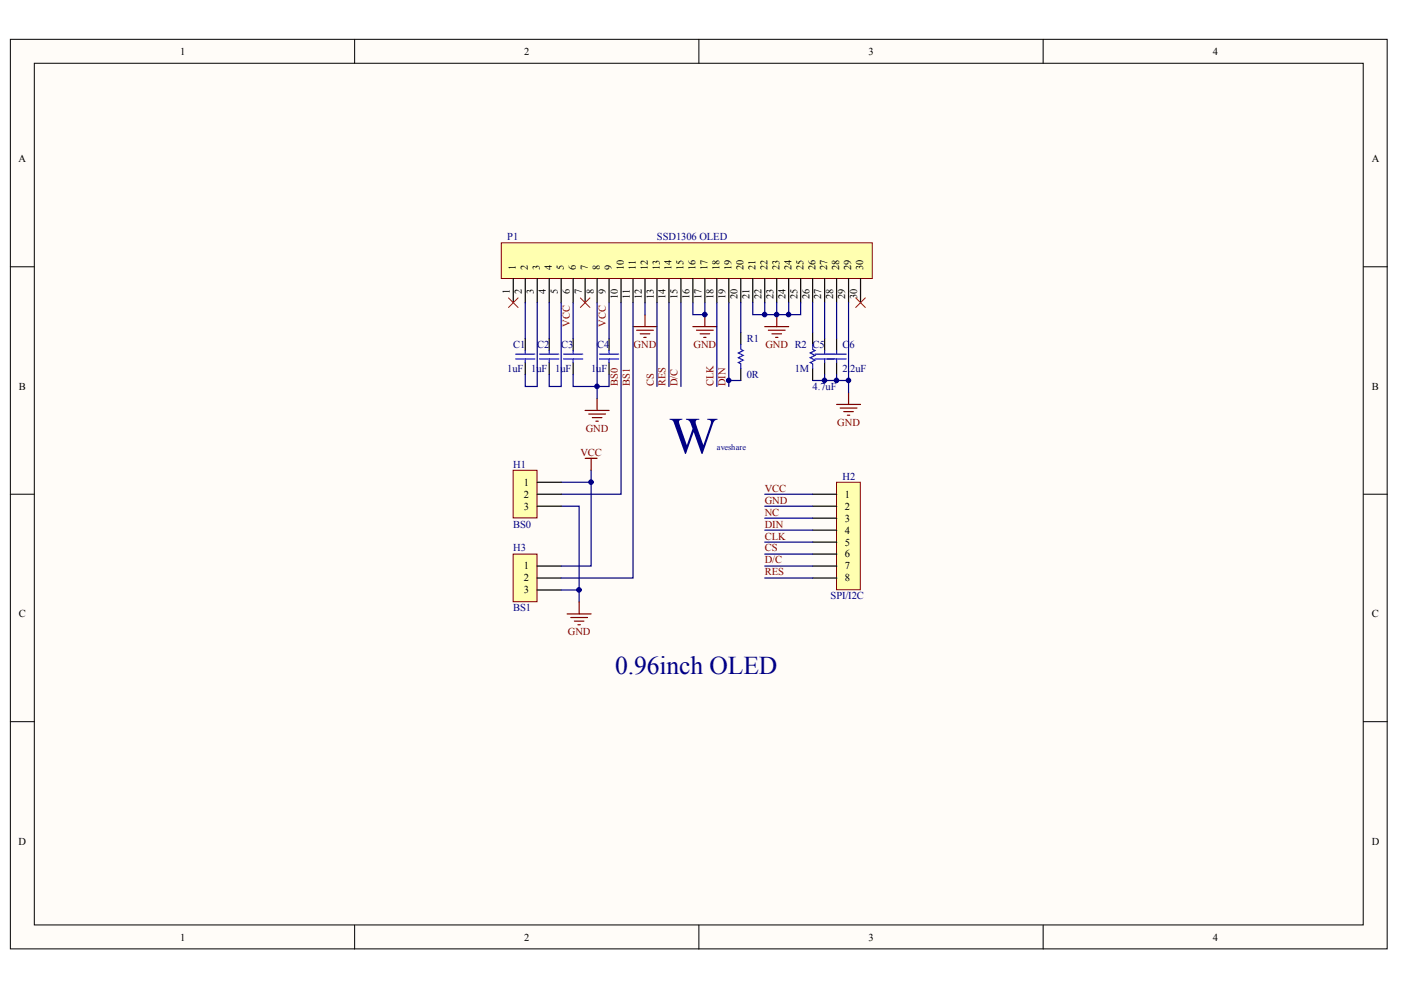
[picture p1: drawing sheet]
<svg xmlns="http://www.w3.org/2000/svg" width="297mm" height="210mm" viewBox="0 0 297 210" stroke-linecap="round" stroke-linejoin="round" font-family="sans-serif">
<g fill="#fffcf8" stroke="#000" stroke-width=".21">
<path d="M2.2 8.3h291.9v192.9h-291.9z"/>
<path d="M7.3 13.4h281.7v182.7h-281.7z"/>
</g>
<path d="M75.2 8.3v5.1M148.2 8.3v5.1M221.2 8.3v5.1M2.2 56.6h5.1M289.1 56.6h5.1M2.2 104.8h5.1M289.1 104.8h5.1M2.2 153h5.1M289.1 153h5.1M75.2 196.2v5M148.2 196.2v5M221.2 196.2v5" fill="none" stroke="#000" stroke-width=".21"/>
<path d="M106.3 51.5h78.6v7.6h-78.6z" fill="#ffffb0" stroke="#800000" stroke-width=".21"/>
<g fill="none" stroke="#000" stroke-width=".25">
<path d="M108.8 59.1v5.1M111.4 59.1v5.1M113.9 59.1v5.1M116.4 59.1v5.1M119 59.1v5.1M121.5 59.1v5.1M124.1 59.1v5.1M126.6 59.1v5.1M129.1 59.1v5.1M131.7 59.1v5.1M134.2 59.1v5.1M136.8 59.1v5.1"/>
<path d="M139.3 59.1v5.1M141.8 59.1v5.1M144.4 59.1v5.1M146.9 59.1v5.1M149.4 59.1v5.1M152 59.1v5.1M154.5 59.1v5.1M157.1 59.1v5.1M159.6 59.1v5.1M162.1 59.1v5.1M164.7 59.1v5.1M167.2 59.1v5.1"/>
<path d="M169.8 59.1v5.1M172.3 59.1v5.1M174.8 59.1v5.1M177.4 59.1v5.1M179.9 59.1v5.1M182.5 59.1v5.1M111.4 71.8v2.5M111.4 76.9v2.5M116.4 71.8v2.5M116.4 76.9v2.5M121.5 71.8v2.5M121.5 76.9v2.5"/>
<path d="M129.1 71.8v2.5M129.1 76.9v2.5M157.1 70.5v2.6M157.1 78.1v2.6M172.3 70.5v2.6M172.3 78.1v2.6M174.8 71.8v2.5M174.8 76.9v2.5M177.4 71.8v2.5M177.4 76.9v2.5"/>
</g>
<g fill="none" stroke="#00f" stroke-width=".25">
<path d="M109.3 75.1h4.1M109.3 76.1h4.1M111.4 74.3v.8M111.4 76.1v.8M114.4 75.1h4.1M114.4 76.1h4.1M116.4 74.3v.8M116.4 76.1v.8M119.5 75.1h4.1M119.5 76.1h4.1M121.5 74.3v.8M121.5 76.1v.8"/>
<path d="M127.1 75.1h4.1M127.1 76.1h4.1M129.1 74.3v.8M129.1 76.1v.8M157.1 73.1v1l.5 .2-1 .5 1 .5-1 .6 1 .5-1 .5 .5 .2v1M172.3 73.1v1l.5 .2-1 .5 1 .5-1 .6 1 .5-1 .5 .5 .2v1M172.8 75.1h6.6M172.8 76.1h6.6M174.8 74.3v.8M174.8 76.1v.8M177.4 74.3v.8M177.4 76.1v.8"/>
</g>
<g fill="none" stroke="#000080" stroke-width=".25">
<path d="M111.4 64.2v7.6M113.9 64.2v17.7h-2.5v-2.5M116.4 64.2v7.6M119 64.2v17.7h-2.6v-2.5M121.5 64.2v7.6M126.6 64.2v17.7h-5.1v-2.5M129.1 79.4v2.5h-2.5v2.6M129.1 64.2v7.6M141.8 64.2v17.7M144.4 64.2v17.7M146.9 64.2v2.5h2.5v-2.5M152 64.2v17.7"/>
<path d="M154.5 64.2v17.7M157.1 64.2v6.3M159.6 64.2v2.5h10.2v-2.5M162.1 64.2v2.5M164.7 64.2v2.5M167.2 64.2v2.5M172.3 64.2v6.3M174.8 64.2v7.6M174.8 79.4v1.3M177.4 64.2v7.6M177.4 79.4v1.3M179.9 64.2v16.5h-7.6"/>
<path d="M154.5 80.7h2.6M179.9 80.7v2.5"/>
</g>
<g fill="none" stroke="#800000" stroke-width=".25">
<path d="M134.2 69.3h5.1M135 70h3.5M135.7 70.8h2.1M136.5 71.5h.5M136.8 66.7v2.6M146.9 69.3h5.1M147.7 70h3.5M148.4 70.8h2.1M149.2 71.5h.5M149.4 66.7v2.6M162.1 69.3h5.1M162.9 70h3.6"/>
<path d="M163.7 70.8h2M164.4 71.5h.5M164.7 66.7v2.6M124.1 87h5M124.8 87.8h3.6M125.6 88.5h2M126.3 89.3h.6M126.6 84.5v2.5M177.4 85.8h5.1M178.1 86.5h3.6M178.9 87.3h2M179.7 88h.5"/>
<path d="M179.9 83.2v2.6"/>
</g>
<path d="M108.8 117.5h5.1v10.1h-5.1z" fill="#ffffb0" stroke="#800000" stroke-width=".21"/>
<path d="M113.9 120h5.1M113.9 122.6h5.1M113.9 125.1h5.1" fill="none" stroke="#000" stroke-width=".25"/>
<path d="M131.7 64.2v40.6h-12.7M134.2 64.2v58.4h-15.2M125.3 99.7v20.3h-6.3M119 107.3h3.8v20.3M119 102.2h6.3M119 125.1h3.8" fill="none" stroke="#000080" stroke-width=".25"/>
<path d="M124.1 97.2h2.5M125.3 97.2v2.5M120.3 130.2h5M121 130.9h3.6M121.8 131.7h2M122.5 132.5h.5M122.8 127.6v2.6" fill="none" stroke="#800000" stroke-width=".25"/>
<path d="M107.8 63.2l2 2M109.8 63.2l-2 2M123 63.2l2.1 2M125.1 63.2l-2.1 2M181.4 63.2l2.1 2M183.5 63.2l-2.1 2" fill="none" stroke="#f00" stroke-width=".21"/>
<path d="M177.4 102.2h5v22.8h-5z" fill="#ffffb0" stroke="#800000" stroke-width=".21"/>
<path d="M172.3 104.8h5.1M172.3 107.3h5.1M172.3 109.9h5.1M172.3 112.4h5.1M172.3 114.9h5.1M172.3 117.5h5.1M172.3 120h5.1M172.3 122.6h5.1" fill="none" stroke="#000" stroke-width=".25"/>
<path d="M136.8 64.2v2.5M139.3 64.2v17.7M162.1 117.5h10.2M162.1 114.9h10.2M162.1 112.4h10.2M162.1 109.9h10.2M162.1 107.3h10.2M162.1 104.8h10.2M162.1 122.6h10.2M162.1 120h10.2" fill="none" stroke="#000080" stroke-width=".25"/>
<path d="M108.8 99.7h5.1v10.1h-5.1z" fill="#ffffb0" stroke="#800000" stroke-width=".21"/>
<path d="M113.9 102.2h5.1M113.9 104.8h5.1M113.9 107.3h5.1" fill="none" stroke="#000" stroke-width=".25"/>
<g fill="#000080" stroke="#000080" stroke-width=".21">
<circle cx="122.8" cy="125.1" r=".49"/>
<circle cx="125.3" cy="102.2" r=".48"/>
<circle cx="126.6" cy="81.9" r=".48"/>
<circle cx="149.4" cy="66.7" r=".48"/>
<circle cx="154.5" cy="80.6" r=".48"/>
<circle cx="162.1" cy="66.7" r=".48"/>
<circle cx="164.7" cy="66.7" r=".48"/>
<circle cx="167.2" cy="66.7" r=".48"/>
<circle cx="174.8" cy="80.6" r=".48"/>
<circle cx="177.3" cy="80.6" r=".48"/>
<circle cx="179.9" cy="80.6" r=".48"/>
</g>
<text font-size="11" fill="#000080" x="141.8" y="96.1">W</text>
<text font-size="5.4" fill="#000080" x="130.4" y="142.9">0.96inch OLED</text>
<g font-size="2.2">
<text x="38.2" y="11.6">1</text>
<text x="111.2" y="11.6">2</text>
<text x="184.2" y="11.6">3</text>
<text x="257.1" y="11.6">4</text>
<text x="3.9" y="34.4">A</text>
<text x="290.8" y="34.4">A</text>
<text x="109.4" y="57.3" transform="rotate(-90 109.4 57.3)">1</text>
<text x="111.9" y="57.3" transform="rotate(-90 111.9 57.3)">2</text>
<text x="114.5" y="57.3" transform="rotate(-90 114.5 57.3)">3</text>
<text x="117" y="57.3" transform="rotate(-90 117 57.3)">4</text>
<text x="119.6" y="57.3" transform="rotate(-90 119.6 57.3)">5</text>
<text x="122.1" y="57.3" transform="rotate(-90 122.1 57.3)">6</text>
<text x="124.6" y="57.3" transform="rotate(-90 124.6 57.3)">7</text>
<text x="127.2" y="57.3" transform="rotate(-90 127.2 57.3)">8</text>
<text x="129.7" y="57.3" transform="rotate(-90 129.7 57.3)">9</text>
<text x="132.2" y="57.3" transform="rotate(-90 132.2 57.3)">10</text>
<text x="134.8" y="57.3" transform="rotate(-90 134.8 57.3)">11</text>
<text x="137.3" y="57.3" transform="rotate(-90 137.3 57.3)">12</text>
<text x="139.9" y="57.3" transform="rotate(-90 139.9 57.3)">13</text>
<text x="142.4" y="57.3" transform="rotate(-90 142.4 57.3)">14</text>
<text x="144.9" y="57.3" transform="rotate(-90 144.9 57.3)">15</text>
<text x="147.5" y="57.3" transform="rotate(-90 147.5 57.3)">16</text>
<text x="150" y="57.3" transform="rotate(-90 150 57.3)">17</text>
<text x="152.6" y="57.3" transform="rotate(-90 152.6 57.3)">18</text>
<text x="155.1" y="57.3" transform="rotate(-90 155.1 57.3)">19</text>
<text x="157.6" y="57.3" transform="rotate(-90 157.6 57.3)">20</text>
<text x="160.2" y="57.3" transform="rotate(-90 160.2 57.3)">21</text>
<text x="162.7" y="57.3" transform="rotate(-90 162.7 57.3)">22</text>
<text x="165.3" y="57.3" transform="rotate(-90 165.3 57.3)">23</text>
<text x="167.8" y="57.3" transform="rotate(-90 167.8 57.3)">24</text>
<text x="170.3" y="57.3" transform="rotate(-90 170.3 57.3)">25</text>
<text x="172.9" y="57.3" transform="rotate(-90 172.9 57.3)">26</text>
<text x="175.4" y="57.3" transform="rotate(-90 175.4 57.3)">27</text>
<text x="177.9" y="57.3" transform="rotate(-90 177.9 57.3)">28</text>
<text x="180.5" y="57.3" transform="rotate(-90 180.5 57.3)">29</text>
<text x="183" y="57.3" transform="rotate(-90 183 57.3)">30</text>
<text x="108.1" y="62.3" transform="rotate(-90 108.1 62.3)">1</text>
<text x="110.7" y="62.3" transform="rotate(-90 110.7 62.3)">2</text>
<text x="113.2" y="62.3" transform="rotate(-90 113.2 62.3)">3</text>
<text x="115.7" y="62.3" transform="rotate(-90 115.7 62.3)">4</text>
<text x="118.3" y="62.3" transform="rotate(-90 118.3 62.3)">5</text>
<text x="120.8" y="62.3" transform="rotate(-90 120.8 62.3)">6</text>
<text x="123.4" y="62.3" transform="rotate(-90 123.4 62.3)">7</text>
<text x="125.9" y="62.3" transform="rotate(-90 125.9 62.3)">8</text>
<text x="128.4" y="62.3" transform="rotate(-90 128.4 62.3)">9</text>
<text x="131" y="63.4" transform="rotate(-90 131 63.4)">10</text>
<text x="133.5" y="63.4" transform="rotate(-90 133.5 63.4)">11</text>
<text x="136.1" y="63.4" transform="rotate(-90 136.1 63.4)">12</text>
<text x="138.6" y="63.4" transform="rotate(-90 138.6 63.4)">13</text>
<text x="141.1" y="63.4" transform="rotate(-90 141.1 63.4)">14</text>
<text x="143.7" y="63.4" transform="rotate(-90 143.7 63.4)">15</text>
<text x="146.2" y="63.4" transform="rotate(-90 146.2 63.4)">16</text>
<text x="148.7" y="63.4" transform="rotate(-90 148.7 63.4)">17</text>
<text x="151.3" y="63.4" transform="rotate(-90 151.3 63.4)">18</text>
<text x="153.8" y="63.4" transform="rotate(-90 153.8 63.4)">19</text>
<text x="156.4" y="63.4" transform="rotate(-90 156.4 63.4)">20</text>
<text x="158.9" y="63.4" transform="rotate(-90 158.9 63.4)">21</text>
<text x="161.4" y="63.4" transform="rotate(-90 161.4 63.4)">22</text>
<text x="164" y="63.4" transform="rotate(-90 164 63.4)">23</text>
<text x="166.5" y="63.4" transform="rotate(-90 166.5 63.4)">24</text>
<text x="169.1" y="63.4" transform="rotate(-90 169.1 63.4)">25</text>
<text x="171.6" y="63.4" transform="rotate(-90 171.6 63.4)">26</text>
<text x="174.1" y="63.4" transform="rotate(-90 174.1 63.4)">27</text>
<text x="176.7" y="63.4" transform="rotate(-90 176.7 63.4)">28</text>
<text x="179.2" y="63.4" transform="rotate(-90 179.2 63.4)">29</text>
<text x="181.8" y="63.4" transform="rotate(-90 181.8 63.4)">30</text>
<text x="4" y="82.7">B</text>
<text x="290.9" y="82.7">B</text>
<text x="111" y="103">1</text>
<text x="111" y="105.5">2</text>
<text x="179.2" y="105.5">1</text>
<text x="111" y="108">3</text>
<text x="179.2" y="108">2</text>
<text x="179.2" y="110.6">3</text>
<text x="179.2" y="113.1">4</text>
<text x="179.2" y="115.7">5</text>
<text x="179.2" y="118.2">6</text>
<text x="111" y="120.7">1</text>
<text x="111" y="123.3">2</text>
<text x="111" y="125.8">3</text>
<text x="179.2" y="120.7">7</text>
<text x="179.2" y="123.3">8</text>
<text x="4" y="130.9">C</text>
<text x="290.9" y="130.9">C</text>
<text x="3.9" y="179.1">D</text>
<text x="290.8" y="179.1">D</text>
<text x="38.2" y="199.4">1</text>
<text x="111.2" y="199.4">2</text>
<text x="184.2" y="199.4">3</text>
<text x="257.1" y="199.4">4</text>
</g>
<g font-size="2.2" fill="#000080">
<text x="107.6" y="50.9">P1</text>
<text x="139.3" y="50.9">SSD1306 OLED</text>
<text x="108.8" y="73.8">C1</text>
<text x="113.9" y="73.8">C2</text>
<text x="119" y="73.8">C3</text>
<text x="126.6" y="73.8">C4</text>
<text x="158.3" y="72.5">R1</text>
<text x="178.6" y="73.8">C6</text>
<text x="107.6" y="78.9">1uF</text>
<text x="112.6" y="78.9">1uF</text>
<text x="117.7" y="78.9">1uF</text>
<text x="125.3" y="78.9">1uF</text>
<text x="158.3" y="80.1">0R</text>
<text x="168.5" y="78.9">1M</text>
<text x="172.3" y="82.7">4.7uF</text>
<text x="178.6" y="78.9">2.2uF</text>
<text x="108.8" y="99.2">H1</text>
<text x="178.6" y="101.7">H2</text>
<text x="108.8" y="111.9">BS0</text>
<text x="108.8" y="116.9">H3</text>
<text x="108.8" y="129.6">BS1</text>
<text x="176.1" y="127.1">SPI/I2C</text>
</g>
<g font-size="2.2" fill="#800000">
<text x="120.8" y="69.3" transform="rotate(-90 120.8 69.3)">VCC</text>
<text x="128.4" y="69.3" transform="rotate(-90 128.4 69.3)">VCC</text>
<text x="134.3" y="73.8">GND</text>
<text x="147" y="73.8">GND</text>
<text x="162.3" y="73.8">GND R2 C5</text>
<text x="131" y="81.9" transform="rotate(-90 131 81.9)">BS0</text>
<text x="133.5" y="81.9" transform="rotate(-90 133.5 81.9)">BS1</text>
<text x="138.6" y="81.9" transform="rotate(-90 138.6 81.9)">CS</text>
<text x="141.1" y="81.9" transform="rotate(-90 141.1 81.9)">RES</text>
<text x="143.7" y="81.9" transform="rotate(-90 143.7 81.9)">D/C</text>
<text x="151.3" y="81.9" transform="rotate(-90 151.3 81.9)">CLK</text>
<text x="153.8" y="81.9" transform="rotate(-90 153.8 81.9)">DIN</text>
<text x="124.2" y="91.5">GND</text>
<text x="177.5" y="90.3">GND</text>
<text x="123.1" y="96.6">VCC</text>
<text x="162.1" y="106.8">GND</text>
<text x="162.1" y="104.2">VCC</text>
<text x="162.1" y="111.9">DIN</text>
<text x="162.1" y="109.3">NC</text>
<text x="162.1" y="114.4">CLK</text>
<text x="162.1" y="119.5">D/C</text>
<text x="162.1" y="116.9">CS</text>
<text x="162.1" y="122">RES</text>
<text x="120.4" y="134.7">GND</text>
</g>
<text font-size="1.8" fill="#000080" x="152" y="95.5">aveshare</text>
</svg>
